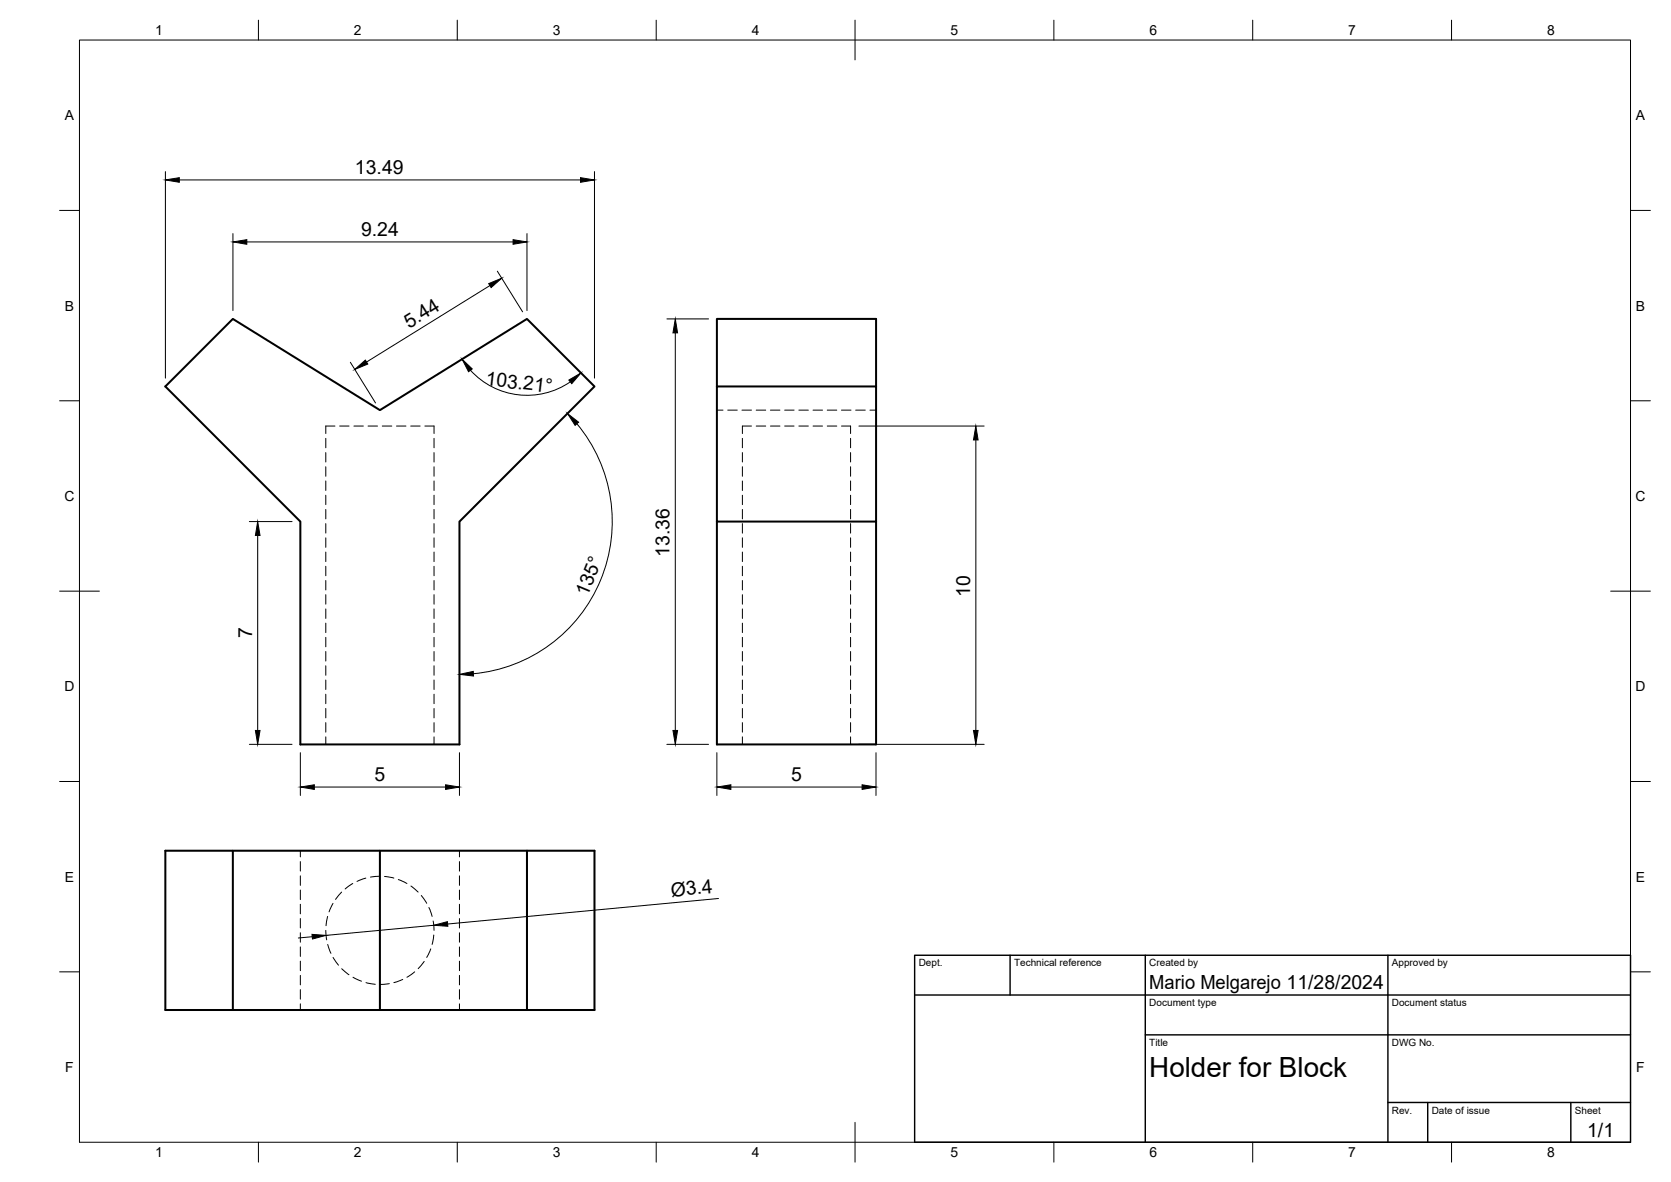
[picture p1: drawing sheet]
<svg xmlns="http://www.w3.org/2000/svg" width="420mm" height="297mm" viewBox="0 0 420 297" stroke-linecap="round" stroke-linejoin="round" font-family="sans-serif">
<!-- layer: Hidden -->
<g fill="none" stroke="#000" stroke-width=".25">
<path d="M81.9 110.2v2.3M81.9 113.7v2.4M81.9 117.3v2.4M84.2 107.1h-2.3v1.9M85.4 107.1h2.4M89 107.1h2.4M92.5 107.1h2.4M96.1 107.1h2.4M99.7 107.1h2.4M103.3 107.1h2.3M106.8 107.1h2.3v1.9M109.1 110.2v2.3"/>
<path d="M109.1 113.7v2.4M109.1 117.3v2.4M180.3 103.1h1.5M183 103.1h2.4M186.6 103.1h2.4M186.7 110.2v2.3M186.7 113.7v2.4M186.7 117.3v2.4M189 107.1h-2.3v1.9M190.1 107.1h2.4M190.1 103.1h2.4M193.7 107.1h2.4"/>
<path d="M193.7 103.1h2.4M197.3 107.1h2.4M197.3 103.1h2.4M200.9 107.1h2.3M200.9 103.1h2.3M204.4 107.1h2.4M204.4 103.1h2.4M208 107.1h2.4M208 103.1h2.4M211.6 107.1h2.3v1.9M211.6 103.1h2.4M213.9 110.2v2.3"/>
<path d="M213.9 113.7v2.4M213.9 117.3v2.4M215.2 103.1h2.4M218.7 103.1h1.6M81.9 120.9v2.4M81.9 124.4v2.4M81.9 128v2.4M81.9 131.6v2.4M81.9 135.2v2.3M81.9 138.7v2.4M109.1 120.9v2.4M109.1 124.4v2.4"/>
<path d="M109.1 128v2.4M109.1 131.6v2.4M109.1 135.2v2.3M109.1 138.7v2.4M186.7 120.9v2.4M186.7 124.4v2.4M186.7 128v2.4M186.7 131.6v2.4M186.7 135.2v2.3M186.7 138.7v2.4M213.9 120.9v2.4M213.9 124.4v2.4"/>
<path d="M213.9 128v2.4M213.9 131.6v2.4M213.9 135.2v2.3M213.9 138.7v2.4M81.9 142.3v2.4M81.9 145.9v2.4M81.9 149.4v2.4M81.9 153v2.4M81.9 156.6v2.4M109.1 142.3v2.4M109.1 145.9v2.4M109.1 149.4v2.4"/>
<path d="M109.1 153v2.4M109.1 156.6v2.4M186.7 142.3v2.4M186.7 145.9v2.4M186.7 149.4v2.4M186.7 153v2.4M186.7 156.6v2.4M213.9 142.3v2.4M213.9 145.9v2.4M213.9 149.4v2.4M213.9 153v2.4M213.9 156.6v2.4"/>
<path d="M81.9 160.2v2.3M81.9 163.7v2.4M81.9 167.3v2.4M81.9 170.9v2.4M81.9 174.5v2.3M81.9 178v2.4M109.1 160.2v2.3M109.1 163.7v2.4M109.1 167.3v2.4M109.1 170.9v2.4M109.1 174.5v2.3M109.1 178v2.4"/>
<path d="M186.7 160.2v2.3M186.7 163.7v2.4M186.7 167.3v2.4M186.7 170.9v2.4M186.7 174.5v2.3M186.7 178v2.4M213.9 160.2v2.3M213.9 163.7v2.4M213.9 167.3v2.4M213.9 170.9v2.4M213.9 174.5v2.3M213.9 178v2.4"/>
<path d="M81.9 181.6v2.4M81.9 185.2v1.9M109.1 181.6v2.4M109.1 185.2v1.9M186.7 181.6v2.4M186.7 185.2v1.9M213.9 181.6v2.4M213.9 185.2v1.9M75.5 213.8v1.5M75.5 216.5v2.4M115.5 213.8v1.5M115.5 216.5v2.4"/>
<path d="M75.5 220.1v2.4M75.5 223.7v2.4M75.5 227.3v2.3M75.5 230.8v2.4M75.5 234.4v2.4M75.5 238v2.4M81.9 233.8l.2 2.4M82.4 230.3l-.4 2.3M82.4 237.3l.8 2.3M83.7 227l-1 2.2M85.9 224.2l-1.5 1.8M88.7 222l-1.9 1.4"/>
<path d="M92 220.7l-2.2 .8M95.5 220.2l-2.3 .2M96.7 220.2l2.3 .5M100.2 221l2.1 1M103.3 222.7l1.8 1.5M105.9 225.1l1.4 1.9M107.8 228.1l.8 2.2M108.3 238.4l-1 2.2M108.9 231.4l.2 2.4M109.1 235l-.5 2.3M115.5 220.1v2.4M115.5 223.7v2.4"/>
<path d="M115.5 227.3v2.3M115.5 230.8v2.4M115.5 234.4v2.4M115.5 238v2.4M75.5 241.5v2.4M75.5 245.1v2.4M75.5 248.7v2.4M75.5 252.3v1.5M83.8 240.6l1.3 2M85.9 243.4l1.8 1.5M88.8 245.6l2.1 1M92 246.9l2.4 .5"/>
<path d="M97.9 247.2l-2.4 .2M101.3 246.1l-2.3 .8M104.3 244.2l-2 1.4M106.7 241.6l-1.5 1.8M115.5 241.5v2.4M115.5 245.1v2.4M115.5 248.7v2.4M115.5 252.3v1.5"/>
</g>
<!-- layer: Visible -->
<path d="M58.5 80.1l37 23 37-23 17 17-34 34v56h-40v-56l-33.9-34zM180.3 97.1v-17h40v17M180.3 131.1v56h40v-56h-40v-34h40v34M41.6 213.8h107.9v40h-107.9zM58.5 213.8v40M95.5 213.8v40M132.5 213.8v40" fill="none" stroke="#000" stroke-width=".51"/>
<!-- layer: BORDER -->
<g fill="none" stroke="#000" stroke-width=".25">
<path d="M20 10.1h390v276.9h-390zM65 5.1v5M115 5.1v5M165 5.1v5M215 5.1v10M265 5.1v5M315 5.1v5M365 5.1v5M15 52.9h5M410 52.9h5M15 100.7h5M410 100.7h5"/>
<path d="M15 148.6h10M405 148.6h10M15 196.4h5M410 196.4h5M15 244.2h5M410 244.2h5M65 287v5M115 287v5M165 287v5M215 282.1v9.9M265 287v5M315 287v5"/>
<path d="M365 287v5"/>
</g>
<!-- layer: TITLEBLOCK -->
<path d="M230 240.1h180v46.9h-180zM230 250h180M254 240.1v9.9M288 240.1v46.9M349 240.1v46.9M288 260.1h122M349 277.1h61M359 277.1v9.9M395 277.1v9.9" fill="none" stroke="#000" stroke-width=".36"/>
<!-- layer: FD_Dimensions -->
<g fill="none" stroke="#000" stroke-width=".25">
<path d="M41.6 43.1v51.9M45.1 45.2h100.9M58.6 58.7v19.3M132.5 58.7v19.3M149.5 43.1v51.9M62.1 60.8h66.9M123.2 71.8l-31 19.2M125.1 68.1l6.3 10.3M88.1 91l6.3 10.3M118.3 93a19.2 19.2 0 0 0 25.1 3M167.7 80.1h10.5M169.8 83.7v99.9"/>
<path d="M145.1 106.5a38.4 38.4 0 0 1-26.1 62.8M216 107.1h31.5M245.4 110.6v73M62.7 131.1h10.7M64.8 134.6v49M62.7 187.1h10.7M75.5 189.2v10.7M79 197.8h33M115.5 189.2v10.7M167.7 187.1h10.5M180.3 189.2v10.7M183.8 197.8h33"/>
<path d="M216 187.1h31.5M220.3 189.2v10.7M78.5 235.4l-3.5 .3M109.1 232.5l-27.1 2.6M180.7 225.8l-68.1 6.4"/>
</g>
<g fill="#000" stroke="#000" stroke-width=".25">
<path d="M41.6 45.2l3.5-.6v1.2zM146 44.6l3.5 .6-3.5 .6zM58.6 60.8l3.5-.6v1.2zM122.9 71.3l3.3-1.4-2.7 2.4zM129 60.2l3.5 .6-3.5 .6zM89.2 92.8l2.7-2.3 .6 1zM116.2 90.3l2.5 2.4-.9 .7zM143 95.5l3.1-1.8-2.3 2.7zM169.8 80.1l.6 3.6h-1.2zM142.7 103.9l2.8 2.2-.9 .8zM245.4 107.1l.5 3.5h-1.1zM64.8 131.1l.6 3.5h-1.2z"/>
<path d="M115.5 169.5l3.5-.8 .1 1.2zM64.2 183.6h1.2l-.6 3.5zM75.5 197.8l3.5-.6v1.2zM112 197.2l3.5 .6-3.5 .6zM169.2 183.6h1.2l-.6 3.5zM180.3 197.8l3.5-.6v1.2zM216.8 197.2l3.5 .6-3.5 .6zM244.8 183.6h1.1l-.5 3.5zM78.4 234.8l3.6 .3-3.4 .9zM109.1 232.5l3.4-.9 .1 1.2z"/>
</g>
<text font-size="7" x="289" y="270.6">Holder for Block</text>
<g font-size="4.9">
<text x="89.3" y="43.8">13.49</text>
<text x="90.8" y="59.4">9.24</text>
<text x="102.9" y="82.6" transform="rotate(-32 102.9 82.6)">5.44</text>
<text x="122" y="96.8" transform="rotate(7 122 96.8)">103.21°</text>
<text x="168.3" y="139.9" transform="rotate(-90 168.3 139.9)">13.36</text>
<text x="147.7" y="150" transform="rotate(-68 147.7 150)">135°</text>
<text x="243.9" y="149.9" transform="rotate(-90 243.9 149.9)">10</text>
<text x="63.4" y="160.4" transform="rotate(-90 63.4 160.4)">7</text>
<text x="94.2" y="196.3">5</text>
<text x="198.9" y="196.3">5</text>
<text x="168.8" y="225.4" transform="rotate(-5 168.8 225.4)">Ø3.4</text>
<text x="289" y="248.5">Mario Melgarejo 11/28/2024</text>
<text x="399.1" y="285.7">1/1</text>
</g>
<g font-size="3.5">
<text x="39" y="8.8">1</text>
<text x="89" y="8.8">2</text>
<text x="139" y="8.8">3</text>
<text x="189" y="8.8">4</text>
<text x="239" y="8.8">5</text>
<text x="289" y="8.8">6</text>
<text x="339" y="8.8">7</text>
<text x="389" y="8.8">8</text>
<text x="16.3" y="30.2">A</text>
<text x="411.3" y="30.2">A</text>
<text x="16.3" y="78">B</text>
<text x="411.3" y="78">B</text>
<text x="16.2" y="125.9">C</text>
<text x="411.2" y="125.9">C</text>
<text x="16.2" y="173.7">D</text>
<text x="411.2" y="173.7">D</text>
<text x="16.3" y="221.6">E</text>
<text x="411.3" y="221.6">E</text>
<text x="16.4" y="269.4">F</text>
<text x="411.4" y="269.4">F</text>
<text x="39" y="290.8">1</text>
<text x="89" y="290.8">2</text>
<text x="139" y="290.8">3</text>
<text x="189" y="290.8">4</text>
<text x="239" y="290.8">5</text>
<text x="289" y="290.8">6</text>
<text x="339" y="290.8">7</text>
<text x="389" y="290.8">8</text>
</g>
<g font-size="2.5">
<text x="231" y="242.9">Dept.</text>
<text x="255" y="242.9">Technical reference</text>
<text x="289" y="242.9">Created by</text>
<text x="350" y="242.9">Approved by</text>
<text x="289" y="252.8">Document type</text>
<text x="350" y="252.8">Document status</text>
<text x="289" y="262.9">Title</text>
<text x="350" y="262.9">DWG No.</text>
<text x="350" y="279.9">Rev.</text>
<text x="360" y="279.9">Date of issue</text>
<text x="396" y="279.9">Sheet</text>
</g>
</svg>
